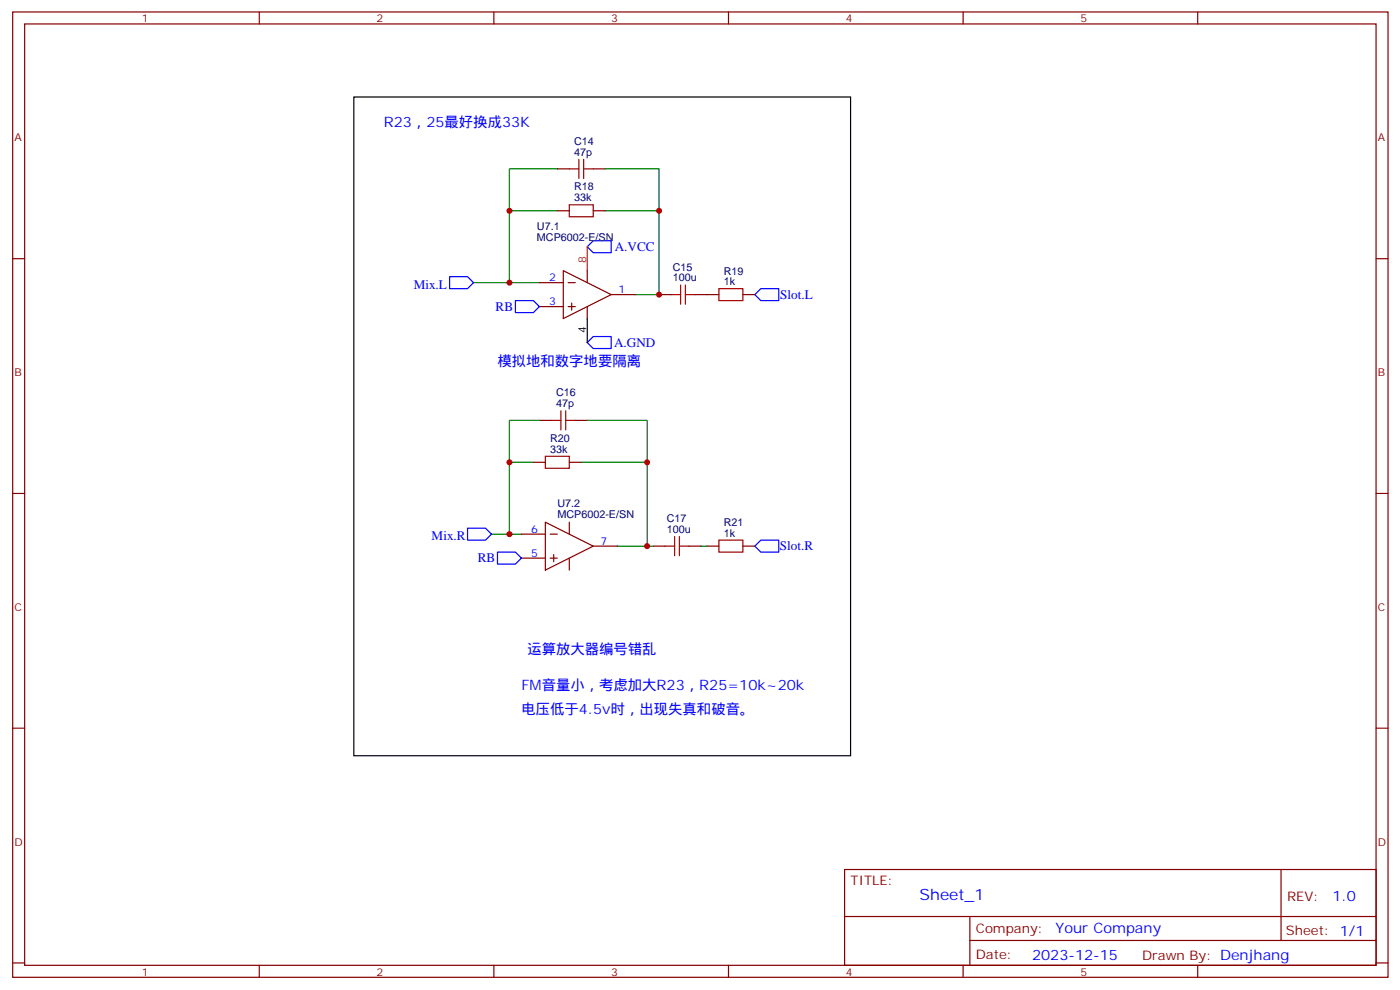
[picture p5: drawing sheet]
<svg xmlns="http://www.w3.org/2000/svg" width="413mm" height="292mm" viewBox="0 0 413 292" stroke-linecap="round" stroke-linejoin="round" font-family="sans-serif">
<g fill="none" stroke="#870000" stroke-width=".35">
<path d="M3.7 3.5h405.4v284.4h-405.4zM7.3 7.1h398.3v277.2h-398.3zM76.4 3.5v3.6M145.6 3.5v3.6M214.7 3.5v3.6M283.8 3.5v3.6M353 3.5v3.6M164.3 49.7h3.5M174.8 49.7h3.6M3.7 76.2h3.6M164.3 62.1h3.5M166 79.7l14.1 7.1-14.1 7z"/>
<path d="M173.1 79.7v3.6M174.8 62.1h3.6M405.6 76.2h3.5M159 83.3h7M159 90.3h7M167.4 83.3h2.1M167.4 90.3h2.1M168.5 89.3v2.1M173.1 90.3v3.5M180.1 86.8h7.1M194.2 86.8h3.6M204.8 86.8h7.1"/>
<path d="M218.9 86.8h3.6M157.2 136.2h3.5M159 123.8h3.5M167.8 136.2h3.5M169.5 123.8h3.6M3.7 145.3h3.6M153.7 157.3h7M160.7 153.8l14.1 7.1-14.1 7zM162.1 157.3h2.2M167.8 153.8v3.5M405.6 145.3h3.5M153.7 164.4h7"/>
<path d="M162.1 164.4h2.2M163.2 163.3v2.2M167.8 164.4v3.5M174.8 160.9h7.1M192.5 160.9h3.5M203.1 160.9h3.5M208.4 160.9h3.5M218.9 160.9h3.6M3.7 214.5h3.6M405.6 214.5h3.5M248.9 256.1h156.7v28.2h-156.7zM377.5 256.1l.1 20.9"/>
<path d="M249 270h156.4M285.8 277h119.6M285.8 270v14.1M3.7 283.6h3.6M76.4 284.3v3.6M145.6 284.3v3.6M214.7 284.3v3.6M283.8 284.3v3.6M353 284.3v3.6M405.6 283.6h3.5"/>
</g>
<path d="M164.3 49.7h-14.2v12.4M178.4 49.7h15.8v12.4M164.3 62.1h-14.2v21.2M178.4 62.1h15.8v24.7h-7M139.6 83.3h19.4M157.2 136.2h-7.1v21.1M159 123.8h-8.9v12.4M171.3 136.2h19.4v24.7h-8.8M173.1 123.8h17.6v12.4M144.9 157.3h8.8M190.7 160.9h1.8M206.6 160.9h1.8" fill="none" stroke="#008700" stroke-width=".35"/>
<path d="M174.8 70.9h5.3v3.5h-5.3l-1.7-1.7zM132.5 81.5h5.3l1.8 1.8-1.8 1.7h-5.3zM151.9 88.5h5.3l1.8 1.8-1.8 1.8h-5.3zM224.2 85h5.3v3.5h-5.3l-1.7-1.7zM173.1 100.9l1.7-1.8h5.3v3.6h-5.3zM137.8 155.6h5.3l1.8 1.7-1.8 1.8h-5.3zM224.2 159.1h5.3v3.5h-5.3l-1.7-1.7zM146.6 162.6h5.3l1.8 1.8-1.8 1.8h-5.3z" fill="none" stroke="#00f" stroke-width=".35"/>
<g fill="none" stroke="#a10000" stroke-width=".35">
<path d="M167.8 49.7h2.8M170.6 46.9v5.7M172 49.7h2.8M172 46.9v5.7M167.8 60.3h7v3.6h-7zM197.8 86.8h2.8M200.6 84v5.6M202 84v5.6M202 86.8h2.8M211.9 85h7v3.5h-7zM160.7 134.4h7.1v3.5h-7.1zM162.5 123.8h2.8"/>
<path d="M165.3 121v5.6M166.7 123.8h2.8M166.7 121v5.6M198.8 158v5.7M200.2 158v5.7M211.9 159.1h7v3.5h-7zM196 160.9h2.8M200.2 160.9h2.9"/>
</g>
<path d="M104.3 28.6h146.4v194h-146.4zM173.1 93.8v7.1" fill="none" stroke="#000" stroke-width=".35"/>
<path d="M173.1 72.7v7" fill="none" stroke="#f00" stroke-width=".35"/>
<g fill="#c00">
<circle cx="190.7" cy="160.9" r=".88"/>
<circle cx="194.2" cy="62.1" r=".88"/>
<circle cx="190.7" cy="136.2" r=".88"/>
<circle cx="150.1" cy="83.3" r=".88"/>
<circle cx="150.1" cy="62.1" r=".88"/>
<circle cx="150.1" cy="157.3" r=".88"/>
<circle cx="150.1" cy="136.2" r=".88"/>
<circle cx="194.2" cy="86.8" r=".88"/>
</g>
<text font-size="4.6" fill="#00f" x="271" y="265.1">Sheet_1</text>
<g font-size="4.2" fill="#00f">
<text x="113.1" y="37.4">R23，25最好换成33K</text>
<text x="146.6" y="107.9">模拟地和数字地要隔离</text>
<text x="155.4" y="192.6">运算放大器编号错乱</text>
<text x="153.7" y="203.2">FM音量小，考虑加大R23，R25=10k~20k</text>
<text x="153.7" y="210.3">电压低于4.5v时，出现失真和破音。</text>
<text x="392.7" y="265.4">1.0</text>
<text x="311.1" y="274.9">Your Company</text>
<text x="304.2" y="282.7">2023-12-15</text>
</g>
<g font-size="3.9" fill="#00f">
<text x="181.2" y="73.9">A.VCC</text>
<text x="121.9" y="85">Mix.L</text>
<text x="229.9" y="88">Slot.L</text>
<text x="146.1" y="91.5">RB</text>
<text x="181" y="102.2">A.GND</text>
<text x="127.2" y="159.1">Mix.R</text>
<text x="140.8" y="165.6">RB</text>
<text x="229.8" y="162.1">Slot.R</text>
</g>
<g font-size="3.9" fill="#800">
<text x="250.7" y="260.7">TITLE:</text>
<text x="379.3" y="265.4">REV:</text>
<text x="287.6" y="274.9">Company:</text>
<text x="379" y="275.5">Sheet: 1/1</text>
<text x="287.6" y="282.6">Date:</text>
<text x="336.6" y="282.7">Drawn By: Denjhang</text>
</g>
<g font-size="3.2" fill="#800">
<text x="41.8" y="6.5">1</text>
<text x="111" y="6.5">2</text>
<text x="180.1" y="6.5">3</text>
<text x="249.3" y="6.5">4</text>
<text x="318.4" y="6.5">5</text>
<text x="4.3" y="41.6">A</text>
<text x="406.1" y="41.6">A</text>
<text x="4.3" y="110.8">B</text>
<text x="406.1" y="110.8">B</text>
<text x="4.3" y="179.9">C</text>
<text x="406.1" y="179.9">C</text>
<text x="4.3" y="249.1">D</text>
<text x="406.1" y="249.1">D</text>
<text x="41.8" y="287.3">1</text>
<text x="111" y="287.3">2</text>
<text x="180.1" y="287.3">3</text>
<text x="249.3" y="287.3">4</text>
<text x="318.4" y="287.3">5</text>
</g>
<g font-size="3.2" fill="#000080">
<text x="169.2" y="45.9">47p</text>
<text x="169.2" y="42.7">C14</text>
<text x="169.2" y="59.3">33k</text>
<text x="169.2" y="56">R18</text>
<text x="158.3" y="70.9">MCP6002-E/SN</text>
<text x="158.3" y="67.7">U7.1</text>
<text x="198.3" y="82.9">100u</text>
<text x="198.3" y="79.7">C15</text>
<text x="213.3" y="84">1k</text>
<text x="213.3" y="80.9">R19</text>
<text x="163.9" y="119.9">47p</text>
<text x="163.9" y="116.8">C16</text>
<text x="162.1" y="130.1">R20</text>
<text x="162.1" y="133.3">33k</text>
<text x="164.3" y="149.4">U7.2</text>
<text x="164.3" y="152.6">MCP6002-E/SN</text>
<text x="196.5" y="153.8">C17</text>
<text x="213.3" y="155">R21</text>
<text x="196.5" y="157">100u</text>
<text x="213.3" y="158">1k</text>
</g>
<text font-size="3.2" fill="#f00" x="172.7" y="77.6" transform="rotate(-90 172.7 77.6)">8</text>
<g font-size="3.2" fill="#00f">
<text x="161.9" y="82.9">2</text>
<text x="161.9" y="90">3</text>
<text x="182.2" y="86.4">1</text>
<text x="156.6" y="157">6</text>
<text x="177" y="160.5">7</text>
<text x="156.6" y="164">5</text>
</g>
<text font-size="3.2" x="172.7" y="98" transform="rotate(-90 172.7 98)">4</text>
</svg>
